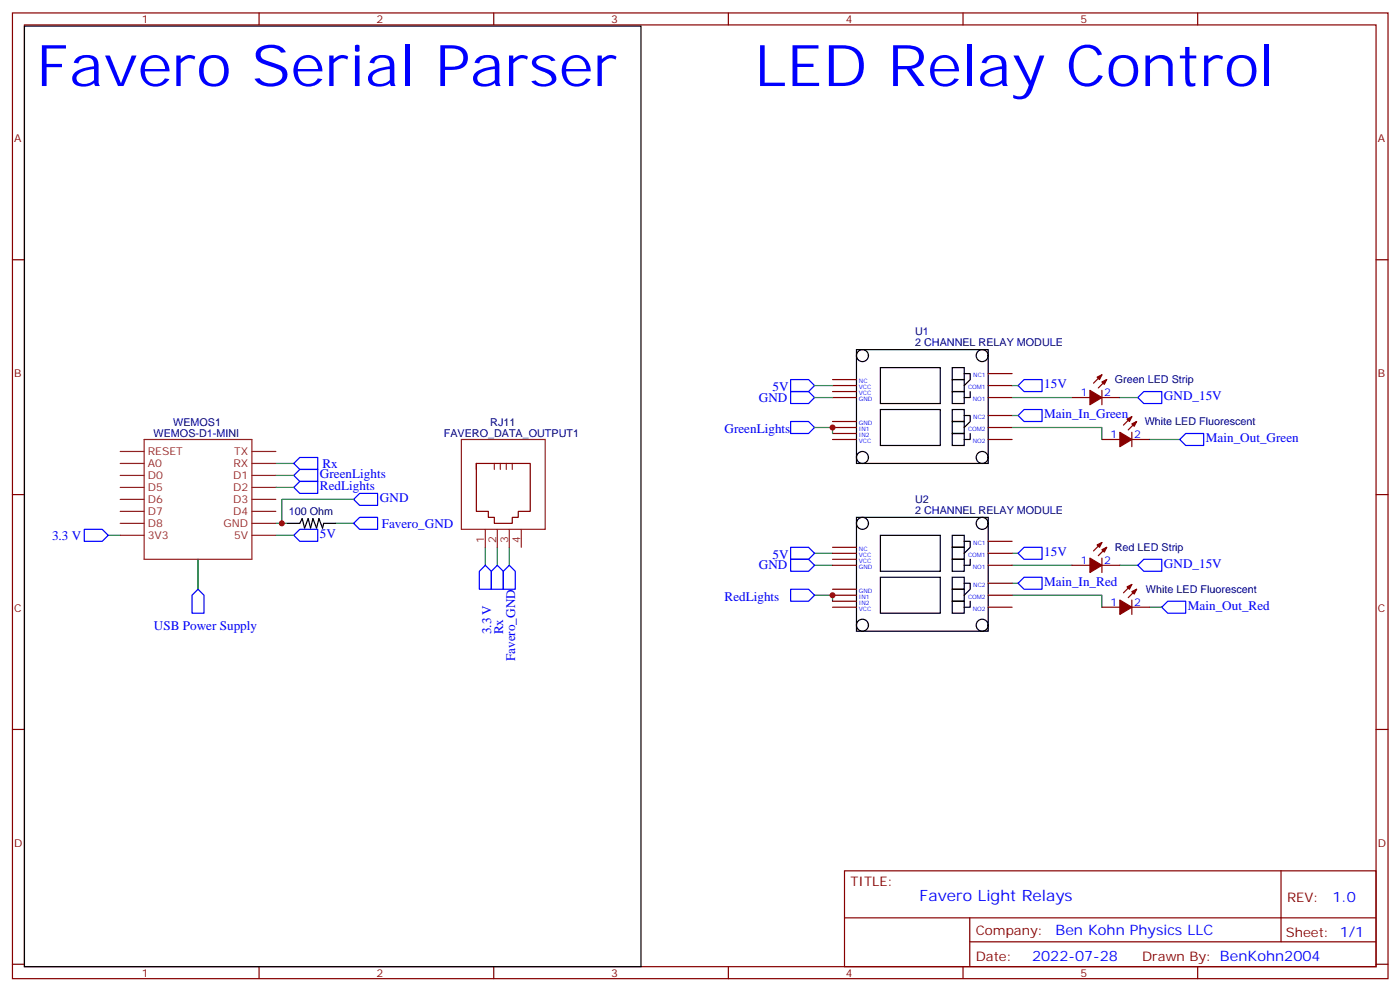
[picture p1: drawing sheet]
<svg xmlns="http://www.w3.org/2000/svg" width="413mm" height="292mm" viewBox="0 0 413 292" stroke-linecap="round" stroke-linejoin="round" font-family="sans-serif">
<g fill="none" stroke="#870000" stroke-width=".35">
<path d="M3.7 3.8h405.3v284.3h-405.3zM7.2 7.3h398.3v277.3h-398.3zM76.3 3.8v3.5M145.5 3.8v3.5M214.6 3.8v3.5M283.8 3.8v3.5M352.9 3.8v3.5M3.7 76.5h3.5M405.5 76.5h3.5M245.3 111.8h7.1M245.3 113.5h7.1M245.3 115.3h7.1"/>
<path d="M245.3 117.1h7.1M291.2 113.5h7M291.2 117.1h7M291.2 110h7M315.9 117.1h5.3M324.7 117.1h5.3M324.7 110.3l-2.5 2.5M324.7 114.9v4.3M326.1 111.8l-2.5 2.4M140.4 136.5h15.8v14.1h-3.5v1.7h-1.7v1.8h-5.3v-1.8h-1.8v-1.7h-3.5v-14.1v1.7M245.3 129.4h7.1M245.3 127.6h7.1"/>
<path d="M245.3 125.9h7.1M245.3 124.1h7.1M291.2 129.4h7M291.2 125.9h7M291.2 122.3h7M324.7 129.4h5.3M333.5 129.4h5.3M333.5 122.7l-2.5 2.5M333.5 127.3v4.2M334.9 124.1l-2.4 2.5M3.7 145.6h3.5M291.2 159.4h7"/>
<path d="M324.7 159.7l-2.5 2.5M405.5 145.6h3.5M245.3 178.8h7.1M245.3 166.4h7.1M245.3 177h7.1M245.3 175.3h7.1M245.3 173.5h7.1M245.3 161.1h7.1M245.3 162.9h7.1M245.3 164.7h7.1M291.2 178.8h7M291.2 166.4h7"/>
<path d="M291.2 175.3h7M291.2 162.9h7M291.2 171.7h7M315.9 166.4h5.3M324.7 164.3v4.3M324.7 178.8h5.3M324.7 166.4h5.3M326.1 161.1l-2.5 2.5M333.5 176.7v4.2M333.5 178.8h5.3M333.5 172.1l-2.5 2.5M334.9 173.5l-2.4 2.5"/>
<path d="M3.7 214.8h3.5M405.5 214.8h3.5M248.8 256.4h156.7v28.2h-156.7zM377.5 256.4v20.9M248.9 270.2h156.5M285.8 277.3h119.6M285.8 270.2v14.2M3.7 283.9h3.5M76.3 284.6v3.5M145.5 284.6v3.5M214.6 284.6v3.5M283.8 284.6v3.5"/>
<path d="M352.9 284.6v3.5M405.5 283.9h3.5"/>
</g>
<g fill="none" stroke="#008700" stroke-width=".35">
<path d="M240 113.5h5.3M240 117.1h5.3M298.2 113.5h1.8M298.2 117.1h17.7M330 117.1h5.3M81.3 136.5h5.3M81.3 140h5.3M240 125.9h5.3v1.7M298.2 125.9h26.5v3.5M298.2 122.3h1.8M338.8 129.4h8.8M31.9 157.6h3.5"/>
<path d="M81.3 157.6h5.3M81.3 154.1h3.5M81.3 143.5h5.3M98.9 154.1h5.3M104.2 147h-21.2v7.1M58.3 164.7v8.8M143 161.1v5.3M146.5 161.1v5.3M150.1 161.1v5.3M240 175.3h5.3v1.7M240 166.4h5.3M240 162.9h5.3"/>
<path d="M298.2 175.3h26.5v3.5M298.2 171.7h1.8M298.2 166.4h17.7M298.2 162.9h1.8M330 166.4h5.3M338.8 178.8h3.5"/>
</g>
<g fill="none" stroke="#00f" stroke-width=".35">
<path d="M233 111.8h5.3l1.7 1.7-1.7 1.8h-5.3zM233 115.3h5.3l1.7 1.8-1.7 1.7h-5.3zM301.8 111.8h5.3v3.5h-5.3l-1.8-1.8zM337 115.3h5.3v3.5h-5.3l-1.7-1.7zM86.6 136.5l1.7-1.8h5.3v3.5h-5.3zM86.6 140l1.7-1.8h5.3v3.5h-5.3zM233 124.1h5.3l1.7 1.8-1.7 1.7h-5.3zM301.8 120.6h5.3v3.5h-5.3l-1.8-1.8zM349.4 127.6h5.3v3.6h-5.3l-1.8-1.8zM24.8 155.9h5.3l1.8 1.7-1.8 1.8h-5.3zM86.6 157.6l1.7-1.7h5.3v3.5h-5.3zM88.3 141.7h5.3v3.6h-5.3l-1.7-1.8z"/>
<path d="M104.2 154.1l1.8-1.8h5.3v3.6h-5.3zM104.2 147l1.8-1.7h5.3v3.5h-5.3zM58.3 173.5l1.8 1.8v5.3h-3.5v-5.3zM143 166.4l1.8 1.8v5.3h-3.5v-5.3zM146.5 166.4l1.8 1.8v5.3h-3.5v-5.3zM150.1 166.4l1.7 1.8v5.3h-3.5v-5.3zM233 173.5h5.3l1.7 1.8-1.7 1.7h-5.3zM233 164.7h5.3l1.7 1.7-1.7 1.8h-5.3zM233 161.1h5.3l1.7 1.8-1.7 1.8h-5.3zM301.8 170h5.3v3.5h-5.3l-1.8-1.8zM301.8 161.1h5.3v3.6h-5.3l-1.8-1.8zM337 164.7h5.3v3.5h-5.3l-1.7-1.8z"/>
<path d="M342.3 178.8l1.8-1.8h5.3v3.6h-5.3z"/>
</g>
<g fill="none" stroke="#000" stroke-width=".35">
<path d="M7.2 7.7h181.7v276.9h-181.7zM252.4 102.9h38.8v33.6h-38.8zM259.4 108.2h17.7v10.6h-17.7zM280.6 108.2h3.5v3.6h-3.5zM280.6 111.8h3.5v3.5h-3.5zM280.6 115.3h3.5v3.5h-3.5zM284.1 110h1.8v1.8l-1.8 1.7M285.9 115.3v1.8h-1.8M259.4 120.6h17.7v10.6h-17.7zM280.6 127.6h3.5v3.6h-3.5zM280.6 124.1h3.5v3.5h-3.5zM280.6 120.6h3.5v3.5h-3.5z"/>
<path d="M284.1 122.3h1.8v1.8l-1.8 1.8M285.9 127.6v1.8h-1.8M84.8 154.1h3.5l.7-1.4 .7 2.8 1.1-2.8 .7 2.8 .7-2.8 1.1 2.8 .7-2.8 1 2.8 .4-1.4h3.5M252.4 152.3h38.8v33.5h-38.8zM259.4 157.6h17.7v10.6h-17.7zM280.6 157.6h3.5v3.5h-3.5zM284.1 159.4h1.8v1.7l-1.8 1.8M259.4 170h17.7v10.6h-17.7zM280.6 177h3.5v3.6h-3.5zM280.6 173.5h3.5v3.5h-3.5zM280.6 170h3.5v3.5h-3.5zM280.6 161.1h3.5v3.6h-3.5z"/>
<path d="M280.6 164.7h3.5v3.5h-3.5zM284.1 171.7h1.8v1.8l-1.8 1.8M285.9 177v1.8h-1.8M285.9 164.7v1.7h-1.8"/>
<circle cx="254.1" cy="104.7" r="1.76"/>
<circle cx="289.4" cy="104.7" r="1.76"/>
<circle cx="254.1" cy="134.7" r="1.76"/>
<circle cx="289.4" cy="134.7" r="1.76"/>
<circle cx="254.1" cy="154.1" r="1.76"/>
<circle cx="289.4" cy="154.1" r="1.76"/>
<circle cx="254.1" cy="184.1" r="1.76"/>
<circle cx="289.4" cy="184.1" r="1.76"/>
</g>
<g fill="none" stroke="#8c2424" stroke-width=".35">
<path d="M35.4 132.9h7.1M35.4 136.5h7.1M35.4 140h7.1M42.5 129.4h31.7v35.3h-31.7zM74.2 132.9h7.1M74.2 136.5h7.1M74.2 140h7.1M136 129.4h24.7v26.5h-24.7zM145.7 136.5v1.7M147.4 136.5v1.7M149.2 136.5v1.7M151 136.5v1.7"/>
<path d="M35.4 143.5h7.1M35.4 147h7.1M35.4 150.6h7.1M35.4 154.1h7.1M35.4 157.6h7.1M74.2 143.5h7.1M74.2 147h7.1M74.2 150.6h7.1M74.2 154.1h7.1M74.2 157.6h7.1M143 155.9v5.2M146.5 155.9v5.2"/>
<path d="M150.1 155.9v5.2M153.6 155.9v5.2"/>
</g>
<g fill="#870000" stroke="#870000" stroke-width=".35">
<path d="M321.2 114.9l3.5 2.2-3.5 2.1z"/>
<path d="M324.7 112.5l1.4-.7-.7 1.4z"/>
<path d="M323.3 111.1l1.4-.8-.7 1.5z"/>
<path d="M330 127.3l3.5 2.1-3.5 2.1z"/>
<path d="M333.5 124.8l1.4-.7-.7 1.4z"/>
<path d="M332.1 123.4l1.4-.7-.7 1.4z"/>
<path d="M330 176.7l3.5 2.1-3.5 2.1z"/>
<path d="M333.5 174.2l1.4-.7-.7 1.4z"/>
<path d="M332.1 172.8l1.4-.7-.7 1.4z"/>
<path d="M321.2 164.3l3.5 2.1-3.5 2.2z"/>
<path d="M324.7 161.9l1.4-.8-.7 1.5z"/>
<path d="M323.3 160.4l1.4-.7-.7 1.4z"/>
</g>
<g fill="#c00">
<circle cx="245.3" cy="125.9" r=".88"/>
<circle cx="245.3" cy="175.3" r=".88"/>
<circle cx="83" cy="154.1" r=".88"/>
</g>
<g font-size="16.9" fill="#00f">
<text x="10.7" y="25.3">Favero Serial Parser</text>
<text x="222.4" y="25.3">LED Relay Control</text>
</g>
<text font-size="4.6" fill="#00f" x="270.9" y="265.4">Favero Light Relays</text>
<g font-size="4.2" fill="#00f">
<text x="392.6" y="265.7">1.0</text>
<text x="311" y="275.2">Ben Kohn Physics LLC</text>
<text x="304.1" y="283">2022-07-28</text>
</g>
<g font-size="3.9" fill="#00f">
<text x="223.6" y="118.3">GND</text>
<text x="227.6" y="115.2">5V</text>
<text x="307.7" y="114.4">15V</text>
<text x="343" y="117.9">GND_15V</text>
<text x="307.7" y="123.2">Main_In_Green</text>
<text x="213.5" y="127.6">GreenLights</text>
<text x="355.3" y="130.2">Main_Out_Green</text>
<text x="95" y="137.7">Rx</text>
<text x="94.3" y="140.8">GreenLights</text>
<text x="94.3" y="144.4">RedLights</text>
<text x="112" y="147.9">GND</text>
<text x="112.5" y="155.3">Favero_GND</text>
<text x="15.3" y="158.9">3.3 V</text>
<text x="94.3" y="158.5">5V</text>
<text x="223.6" y="167.7">GND</text>
<text x="227.6" y="164.6">5V</text>
<text x="307.7" y="163.8">15V</text>
<text x="343" y="167.3">GND_15V</text>
<text x="307.7" y="172.6">Main_In_Red</text>
<text x="213.5" y="177">RedLights</text>
<text x="350.1" y="179.6">Main_Out_Red</text>
<text x="45.4" y="185.3">USB Power Supply</text>
<text x="144.8" y="186.8" transform="rotate(-90 144.8 186.8)">3.3 V</text>
<text x="148.3" y="186.8" transform="rotate(-90 148.3 186.8)">Rx</text>
<text x="151.8" y="194.7" transform="rotate(-90 151.8 194.7)">Favero_GND</text>
</g>
<g font-size="3.9" fill="#800">
<text x="250.6" y="261">TITLE:</text>
<text x="379.2" y="265.7">REV:</text>
<text x="287.5" y="275.2">Company:</text>
<text x="378.9" y="275.8">Sheet: 1/1</text>
<text x="287.5" y="282.9">Date:</text>
<text x="336.6" y="282.9">Drawn By: BenKohn2004</text>
</g>
<g font-size="3.2" fill="#800">
<text x="41.8" y="6.8">1</text>
<text x="110.9" y="6.8">2</text>
<text x="180.1" y="6.8">3</text>
<text x="249.2" y="6.8">4</text>
<text x="318.3" y="6.8">5</text>
<text x="4.2" y="41.9">A</text>
<text x="406" y="41.9">A</text>
<text x="4.2" y="111.1">B</text>
<text x="406" y="111.1">B</text>
<text x="4.2" y="180.2">C</text>
<text x="406" y="180.2">C</text>
<text x="4.2" y="249.3">D</text>
<text x="406" y="249.3">D</text>
<text x="41.8" y="287.6">1</text>
<text x="110.9" y="287.6">2</text>
<text x="180.1" y="287.6">3</text>
<text x="249.2" y="287.6">4</text>
<text x="318.3" y="287.6">5</text>
</g>
<g font-size="3.2" fill="#000080">
<text x="269.7" y="101.9">2 CHANNEL RELAY MODULE</text>
<text x="269.7" y="98.7">U1</text>
<text x="328.5" y="112.9">Green LED Strip</text>
<text x="51" y="125.3">WEMOS1</text>
<text x="144.5" y="125.3">RJ11</text>
<text x="337.3" y="125.3">White LED Fluorescent</text>
<text x="45.3" y="128.8">WEMOS-D1-MINI</text>
<text x="130.8" y="128.8">FAVERO_DATA_OUTPUT1</text>
<text x="269.7" y="148">U2</text>
<text x="85.1" y="151.7">100 Ohm</text>
<text x="269.7" y="151.3">2 CHANNEL RELAY MODULE</text>
<text x="328.5" y="162.3">Red LED Strip</text>
<text x="337.7" y="174.7">White LED Fluorescent</text>
</g>
<g font-size="3.2" fill="#00f">
<text x="318.4" y="116.7">1</text>
<text x="325.4" y="116.7">2</text>
<text x="327.3" y="129">1</text>
<text x="334.2" y="129">2</text>
<text x="318.4" y="166.1">1</text>
<text x="325.4" y="166.1">2</text>
<text x="327.3" y="178.4">1</text>
<text x="334.2" y="178.4">2</text>
</g>
<g font-size="3.2" fill="#8d2323">
<text x="43.5" y="134">RESET</text>
<text x="43.5" y="137.5">A0</text>
<text x="68.8" y="137.5">RX</text>
<text x="69" y="134">TX</text>
<text x="43.5" y="141">D0</text>
<text x="68.7" y="141">D1</text>
<text x="43.5" y="144.6">D5</text>
<text x="43.5" y="148.1">D6</text>
<text x="68.7" y="148.1">D3</text>
<text x="68.7" y="144.6">D2</text>
<text x="43.5" y="151.6">D7</text>
<text x="43.5" y="155.2">D8</text>
<text x="65.9" y="155.2">GND</text>
<text x="68.7" y="151.6">D4</text>
<text x="43.5" y="158.7">3V3</text>
<text x="69" y="158.7">5V</text>
<text x="142.7" y="160" transform="rotate(-90 142.7 160)">1</text>
<text x="146.2" y="160" transform="rotate(-90 146.2 160)">2</text>
<text x="149.7" y="160" transform="rotate(-90 149.7 160)">3</text>
<text x="153.2" y="160" transform="rotate(-90 153.2 160)">4</text>
</g>
<g font-size="1.8" fill="#00f">
<text x="253.1" y="112.8">NC</text>
<text x="286.8" y="111.1">NC1</text>
<text x="253.1" y="114.6">VCC</text>
<text x="253.1" y="116.3">VCC</text>
<text x="253.1" y="118.1">GND</text>
<text x="285.3" y="114.6">COM1</text>
<text x="286.6" y="118.1">NO1</text>
<text x="253.1" y="125.2">GND</text>
<text x="286.8" y="123.4">NC2</text>
<text x="253.1" y="130.5">VCC</text>
<text x="253.1" y="128.7">IN2</text>
<text x="253.1" y="126.9">IN1</text>
<text x="285.3" y="126.9">COM2</text>
<text x="286.6" y="130.5">NO2</text>
<text x="286.8" y="160.4">NC1</text>
<text x="253.1" y="162.2">NC</text>
<text x="253.1" y="164">VCC</text>
<text x="253.1" y="165.7">VCC</text>
<text x="253.1" y="167.5">GND</text>
<text x="285.3" y="164">COM1</text>
<text x="286.6" y="167.5">NO1</text>
<text x="286.8" y="172.8">NC2</text>
<text x="253.1" y="179.8">VCC</text>
<text x="253.1" y="178.1">IN2</text>
<text x="253.1" y="176.3">IN1</text>
<text x="253.1" y="174.6">GND</text>
<text x="285.3" y="176.3">COM2</text>
<text x="286.6" y="179.8">NO2</text>
</g>
</svg>
